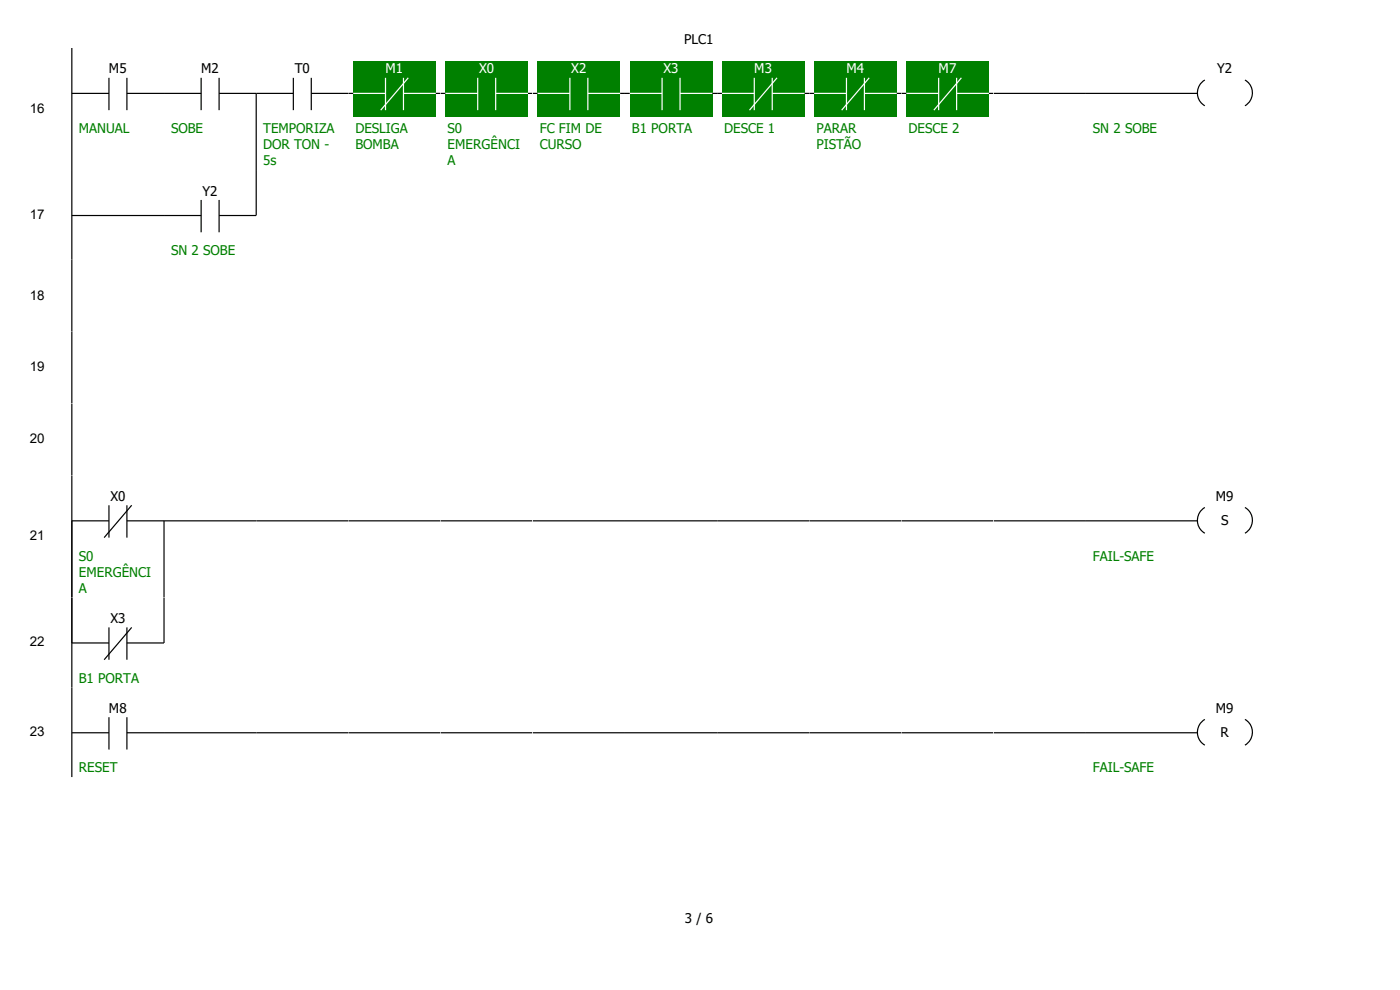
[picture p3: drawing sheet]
<svg xmlns="http://www.w3.org/2000/svg" width="297mm" height="210mm" viewBox="0 0 297 210" stroke-linecap="round" stroke-linejoin="round" font-family="sans-serif">
<path d="M15.2 19.8h7.9M15.2 10.2v25.9M23.1 16.5v6.9M26.9 19.8h7.9M26.9 16.5v6.9" fill="none" stroke="#000" stroke-width=".25"/>
<path d="M34.8 10.2h19.6v25.9h-19.6z" fill="#fff"/>
<path d="M34.8 19.8h7.9M42.7 16.5v6.9M46.5 19.8h7.9M46.5 16.5v6.9" fill="none" stroke="#000" stroke-width=".25"/>
<path d="M54.4 10.2h19.5v25.9h-19.5z" fill="#fff"/>
<path d="M62.2 19.8h-7.8v16.3M62.2 16.5v6.9M66 19.8h7.9M66 16.5v6.9" fill="none" stroke="#000" stroke-width=".25"/>
<path d="M73.9 10.2h19.6v25.9h-19.6z" fill="#fff"/>
<path d="M74.9 13h17.6v11.6h-17.6z" fill="#008000"/>
<path d="M73.9 19.8h7.9M81.8 16.5v6.9M85.6 19.8h7.9M85.6 16.5v6.9M86.6 16.5l-5.8 6.9" fill="none" stroke="#fff" stroke-width=".25"/>
<path d="M73.9 19.8h1M92.5 19.8h1" fill="none" stroke="#000" stroke-width=".25"/>
<path d="M93.5 10.2h19.5v25.9h-19.5z" fill="#fff"/>
<path d="M94.5 13h17.5v11.6h-17.5z" fill="#008000"/>
<path d="M93.5 19.8h7.8M101.3 16.5v6.9M105.2 19.8h7.8M105.2 16.5v6.9" fill="none" stroke="#fff" stroke-width=".25"/>
<path d="M93.5 19.8h1M112 19.8h1" fill="none" stroke="#000" stroke-width=".25"/>
<path d="M113 10.2h19.6v25.9h-19.6z" fill="#fff"/>
<path d="M114 13h17.6v11.6h-17.6z" fill="#008000"/>
<path d="M113 19.8h7.9M120.9 16.5v6.9M124.7 19.8h7.9M124.7 16.5v6.9" fill="none" stroke="#fff" stroke-width=".25"/>
<path d="M113 19.8h1M131.6 19.8h1" fill="none" stroke="#000" stroke-width=".25"/>
<path d="M132.6 10.2h19.5v25.9h-19.5z" fill="#fff"/>
<path d="M133.6 13h17.5v11.6h-17.5z" fill="#008000"/>
<path d="M132.6 19.8h7.9M140.5 16.5v6.9M144.3 19.8h7.8M144.3 16.5v6.9" fill="none" stroke="#fff" stroke-width=".25"/>
<path d="M132.6 19.8h1M151.1 19.8h1" fill="none" stroke="#000" stroke-width=".25"/>
<path d="M152.1 10.2h19.6v25.9h-19.6z" fill="#fff"/>
<path d="M153.2 13h17.5v11.6h-17.5z" fill="#008000"/>
<path d="M152.1 19.8h7.9M160 16.5v6.9M163.8 19.8h7.9M163.8 16.5v6.9M164.8 16.5l-5.8 6.9" fill="none" stroke="#fff" stroke-width=".25"/>
<path d="M152.1 19.8h1.1M170.7 19.8h1" fill="none" stroke="#000" stroke-width=".25"/>
<path d="M171.7 10.2h19.6v25.9h-19.6z" fill="#fff"/>
<path d="M172.7 13h17.5v11.6h-17.5z" fill="#008000"/>
<path d="M171.7 19.8h7.9M179.6 16.5v6.9M183.4 19.8h7.9M183.4 16.5v6.9M184.4 16.5l-5.8 6.9" fill="none" stroke="#fff" stroke-width=".25"/>
<path d="M171.7 19.8h1M190.2 19.8h1.1" fill="none" stroke="#000" stroke-width=".25"/>
<path d="M191.3 10.2h19.5v25.9h-19.5z" fill="#fff"/>
<path d="M192.3 13h17.5v11.6h-17.5z" fill="#008000"/>
<path d="M191.3 19.8h7.8M199.1 16.5v6.9M202.9 19.8h7.9M202.9 16.5v6.9M204 16.5l-5.9 6.9" fill="none" stroke="#fff" stroke-width=".25"/>
<path d="M191.3 19.8h1M209.8 19.8h1" fill="none" stroke="#000" stroke-width=".25"/>
<path d="M210.8 10.2h19.6v25.9h-19.6z" fill="#fff"/>
<path d="M210.8 19.8h19.6" fill="none" stroke="#000" stroke-width=".25"/>
<path d="M230.4 10.2h58.9v25.9h-58.9z" fill="#fff"/>
<path d="M230.4 19.8h23.6M255.6 17a3.2 3.2 0 0 0 0 5.4M264.1 17a3.2 3.2 0 0 1 0 5.4" fill="none" stroke="#000" stroke-width=".25"/>
<g fill="#fff">
<path d="M.3 36.1h15.2v19h-15.2z"/>
<path d="M15.2 36.1h19.6v19h-19.6z"/>
</g>
<path d="M15.2 36.1v19M15.2 45.7h19.6" fill="none" stroke="#000" stroke-width=".25"/>
<path d="M34.8 36.1h19.6v19h-19.6z" fill="#fff"/>
<path d="M34.8 45.7h7.9M42.7 42.4v6.9M46.5 45.7h7.9M46.5 42.4v6.9" fill="none" stroke="#000" stroke-width=".25"/>
<path d="M54.4 36.1h19.5v19h-19.5z" fill="#fff"/>
<path d="M54.4 36.1v9.6" fill="none" stroke="#000" stroke-width=".25"/>
<g fill="#fff">
<path d="M73.9 36.1h156.5v19h-156.5z" fill-rule="evenodd"/>
<path d="M230.4 36.1h58.9v19h-58.9zM.3 55.1h15.2v15.3h-15.2z" fill-rule="evenodd"/>
</g>
<path d="M15.2 55.1h19.6v15.3h-19.6z" fill="#fff"/>
<path d="M15.2 55.1v15.3" fill="none" stroke="#000" stroke-width=".25"/>
<g fill="#fff">
<path d="M34.8 55.1h195.6v15.3h-195.6z" fill-rule="evenodd"/>
<path d="M230.4 55.1h58.9v15.3h-58.9zM.3 70.4h15.2v15.2h-15.2z" fill-rule="evenodd"/>
</g>
<path d="M15.2 70.4h19.6v15.2h-19.6z" fill="#fff"/>
<path d="M15.2 70.4v15.2" fill="none" stroke="#000" stroke-width=".25"/>
<g fill="#fff">
<path d="M34.8 70.4h195.6v15.2h-195.6z" fill-rule="evenodd"/>
<path d="M230.4 70.4h58.9v15.2h-58.9zM.3 85.6h15.2v15.2h-15.2z" fill-rule="evenodd"/>
</g>
<path d="M15.2 85.6h19.6v15.2h-19.6z" fill="#fff"/>
<path d="M15.2 85.6v15.2" fill="none" stroke="#000" stroke-width=".25"/>
<g fill="#fff">
<path d="M34.8 85.6h195.6v15.2h-195.6z" fill-rule="evenodd"/>
<path d="M230.4 85.6h58.9v15.2h-58.9zM.3 100.8h15.2v25.9h-15.2z" fill-rule="evenodd"/>
</g>
<path d="M15.2 100.8h19.6v25.9h-19.6z" fill="#fff"/>
<path d="M15.2 100.8v25.9M15.2 110.5h7.9M23.1 107.2v6.8M26.9 110.5h7.9M26.9 107.2v6.8M27.9 107.2l-5.8 6.8" fill="none" stroke="#000" stroke-width=".25"/>
<path d="M34.8 100.8h19.6v25.9h-19.6z" fill="#fff"/>
<path d="M54.4 110.5h-19.6v16.2" fill="none" stroke="#000" stroke-width=".25"/>
<path d="M54.4 100.8h19.5v25.9h-19.5z" fill="#fff"/>
<path d="M54.4 110.5h19.5" fill="none" stroke="#000" stroke-width=".25"/>
<path d="M73.9 100.8h19.6v25.9h-19.6z" fill="#fff"/>
<path d="M73.9 110.5h19.6" fill="none" stroke="#000" stroke-width=".25"/>
<path d="M93.5 100.8h19.5v25.9h-19.5z" fill="#fff"/>
<path d="M93.5 110.5h19.5" fill="none" stroke="#000" stroke-width=".25"/>
<path d="M113 100.8h19.6v25.9h-19.6z" fill="#fff"/>
<path d="M113 110.5h19.6" fill="none" stroke="#000" stroke-width=".25"/>
<path d="M132.6 100.8h19.5v25.9h-19.5z" fill="#fff"/>
<path d="M132.6 110.5h19.5" fill="none" stroke="#000" stroke-width=".25"/>
<path d="M152.1 100.8h19.6v25.9h-19.6z" fill="#fff"/>
<path d="M152.1 110.5h19.6" fill="none" stroke="#000" stroke-width=".25"/>
<path d="M171.7 100.8h19.6v25.9h-19.6z" fill="#fff"/>
<path d="M171.7 110.5h19.6" fill="none" stroke="#000" stroke-width=".25"/>
<path d="M191.3 100.8h19.5v25.9h-19.5z" fill="#fff"/>
<path d="M191.3 110.5h19.5" fill="none" stroke="#000" stroke-width=".25"/>
<path d="M210.8 100.8h19.6v25.9h-19.6z" fill="#fff"/>
<path d="M210.8 110.5h19.6" fill="none" stroke="#000" stroke-width=".25"/>
<path d="M230.4 100.8h58.9v25.9h-58.9z" fill="#fff"/>
<path d="M230.4 110.5h23.6M255.6 107.7a3.2 3.2 0 0 0 0 5.4M264.1 107.7a3.2 3.2 0 0 1 0 5.4" fill="none" stroke="#000" stroke-width=".25"/>
<g fill="#fff">
<path d="M.3 126.7h15.2v19.1h-15.2z"/>
<path d="M15.2 126.7h19.6v19.1h-19.6z"/>
</g>
<path d="M15.2 126.7v19.1M15.2 136.4h7.9M23.1 133.1v6.9M26.9 136.4h7.9M26.9 133.1v6.9M27.9 133.1l-5.8 6.9" fill="none" stroke="#000" stroke-width=".25"/>
<path d="M34.8 126.7h19.6v19.1h-19.6z" fill="#fff"/>
<path d="M34.8 126.7v9.7" fill="none" stroke="#000" stroke-width=".25"/>
<path d="M54.4 126.7h234.9v19.1h-234.9z" fill-rule="evenodd" fill="#fff"/>
<g fill="#fff">
<path d="M.3 145.8h15.2v19h-15.2z"/>
<path d="M15.2 145.8h19.6v19h-19.6z"/>
</g>
<path d="M15.2 155.4h7.9M15.2 145.8v19M23.1 152.1v6.9M26.9 155.4h7.9M26.9 152.1v6.9" fill="none" stroke="#000" stroke-width=".25"/>
<path d="M34.8 145.8h19.6v19h-19.6z" fill="#fff"/>
<path d="M34.8 155.4h19.6" fill="none" stroke="#000" stroke-width=".25"/>
<path d="M54.4 145.8h19.5v19h-19.5z" fill="#fff"/>
<path d="M54.4 155.4h19.5" fill="none" stroke="#000" stroke-width=".25"/>
<path d="M73.9 145.8h19.6v19h-19.6z" fill="#fff"/>
<path d="M73.9 155.4h19.6" fill="none" stroke="#000" stroke-width=".25"/>
<path d="M93.5 145.8h19.5v19h-19.5z" fill="#fff"/>
<path d="M93.5 155.4h19.5" fill="none" stroke="#000" stroke-width=".25"/>
<path d="M113 145.8h19.6v19h-19.6z" fill="#fff"/>
<path d="M113 155.4h19.6" fill="none" stroke="#000" stroke-width=".25"/>
<path d="M132.6 145.8h19.5v19h-19.5z" fill="#fff"/>
<path d="M132.6 155.4h19.5" fill="none" stroke="#000" stroke-width=".25"/>
<path d="M152.1 145.8h19.6v19h-19.6z" fill="#fff"/>
<path d="M152.1 155.4h19.6" fill="none" stroke="#000" stroke-width=".25"/>
<path d="M171.7 145.8h19.6v19h-19.6z" fill="#fff"/>
<path d="M171.7 155.4h19.6" fill="none" stroke="#000" stroke-width=".25"/>
<path d="M191.3 145.8h19.5v19h-19.5z" fill="#fff"/>
<path d="M191.3 155.4h19.5" fill="none" stroke="#000" stroke-width=".25"/>
<path d="M210.8 145.8h19.6v19h-19.6z" fill="#fff"/>
<path d="M210.8 155.4h19.6" fill="none" stroke="#000" stroke-width=".25"/>
<path d="M230.4 145.8h58.9v19h-58.9z" fill="#fff"/>
<path d="M230.4 155.4h23.6M255.6 152.6a3.2 3.2 0 0 0 0 5.5M264.1 152.6a3.2 3.2 0 0 1 0 5.5" fill="none" stroke="#000" stroke-width=".25"/>
<g fill="#fff">
<path d="M0 0h296.9v10.2h-296.9z"/>
<path d="M0 179.6h296.9v30.4h-296.9z"/>
</g>
<g font-size="2.8">
<text x="145.2" y="9.2">PLC1</text>
<text x="23.1" y="15.6">M5</text>
<text x="42.7" y="15.6">M2</text>
<text x="62.5" y="15.6">T0</text>
<text x="258.2" y="15.6">Y2</text>
<text x="6.3" y="23.9">16</text>
<text x="43" y="41.5">Y2</text>
<text x="6.3" y="46.4">17</text>
<text x="6.3" y="63.5">18</text>
<text x="6.3" y="78.8">19</text>
<text x="6.3" y="94">20</text>
<text x="23.4" y="106.3">X0</text>
<text x="257.9" y="106.3">M9</text>
<text x="259" y="111.5">S</text>
<text x="6.3" y="114.6">21</text>
<text x="6.3" y="137.1">22</text>
<text x="23.4" y="132.2">X3</text>
<text x="23.1" y="151.2">M8</text>
<text x="257.9" y="151.2">M9</text>
<text x="6.3" y="156.1">23</text>
<text x="259" y="156.4">R</text>
<text x="145.3" y="195.8">3 / 6</text>
</g>
<g font-size="2.8" fill="#fff">
<text x="81.8" y="15.6">M1</text>
<text x="101.6" y="15.6">X0</text>
<text x="121.2" y="15.6">X2</text>
<text x="140.8" y="15.6">X3</text>
<text x="160" y="15.6">M3</text>
<text x="179.6" y="15.6">M4</text>
<text x="199.1" y="15.6">M7</text>
</g>
<g font-size="2.8" fill="#008000">
<text x="16.7" y="28.2">MANUAL</text>
<text x="36.3" y="28.2">SOBE</text>
<text x="55.8" y="28.2">TEMPORIZA</text>
<text x="75.4" y="28.2">DESLIGA</text>
<text x="95" y="28.2">S0</text>
<text x="114.5" y="28.2">FC FIM DE</text>
<text x="134.1" y="28.2">B1 PORTA</text>
<text x="153.6" y="28.2">DESCE 1</text>
<text x="173.2" y="28.2">PARAR</text>
<text x="192.7" y="28.2">DESCE 2</text>
<text x="231.9" y="28.2">SN 2 SOBE</text>
<text x="55.8" y="31.6">DOR TON -</text>
<text x="55.8" y="35.1">5s</text>
<text x="75.4" y="31.6">BOMBA</text>
<text x="95" y="31.6">EMERGÊNCI</text>
<text x="95" y="35.1">A</text>
<text x="114.5" y="31.6">CURSO</text>
<text x="173.2" y="31.6">PISTÃO</text>
<text x="36.3" y="54.1">SN 2 SOBE</text>
<text x="16.7" y="118.9">S0</text>
<text x="231.9" y="118.9">FAIL-SAFE</text>
<text x="16.7" y="122.3">EMERGÊNCI</text>
<text x="16.7" y="125.7">A</text>
<text x="16.7" y="144.8">B1 PORTA</text>
<text x="16.7" y="163.9">RESET</text>
<text x="231.9" y="163.9">FAIL-SAFE</text>
</g>
</svg>
